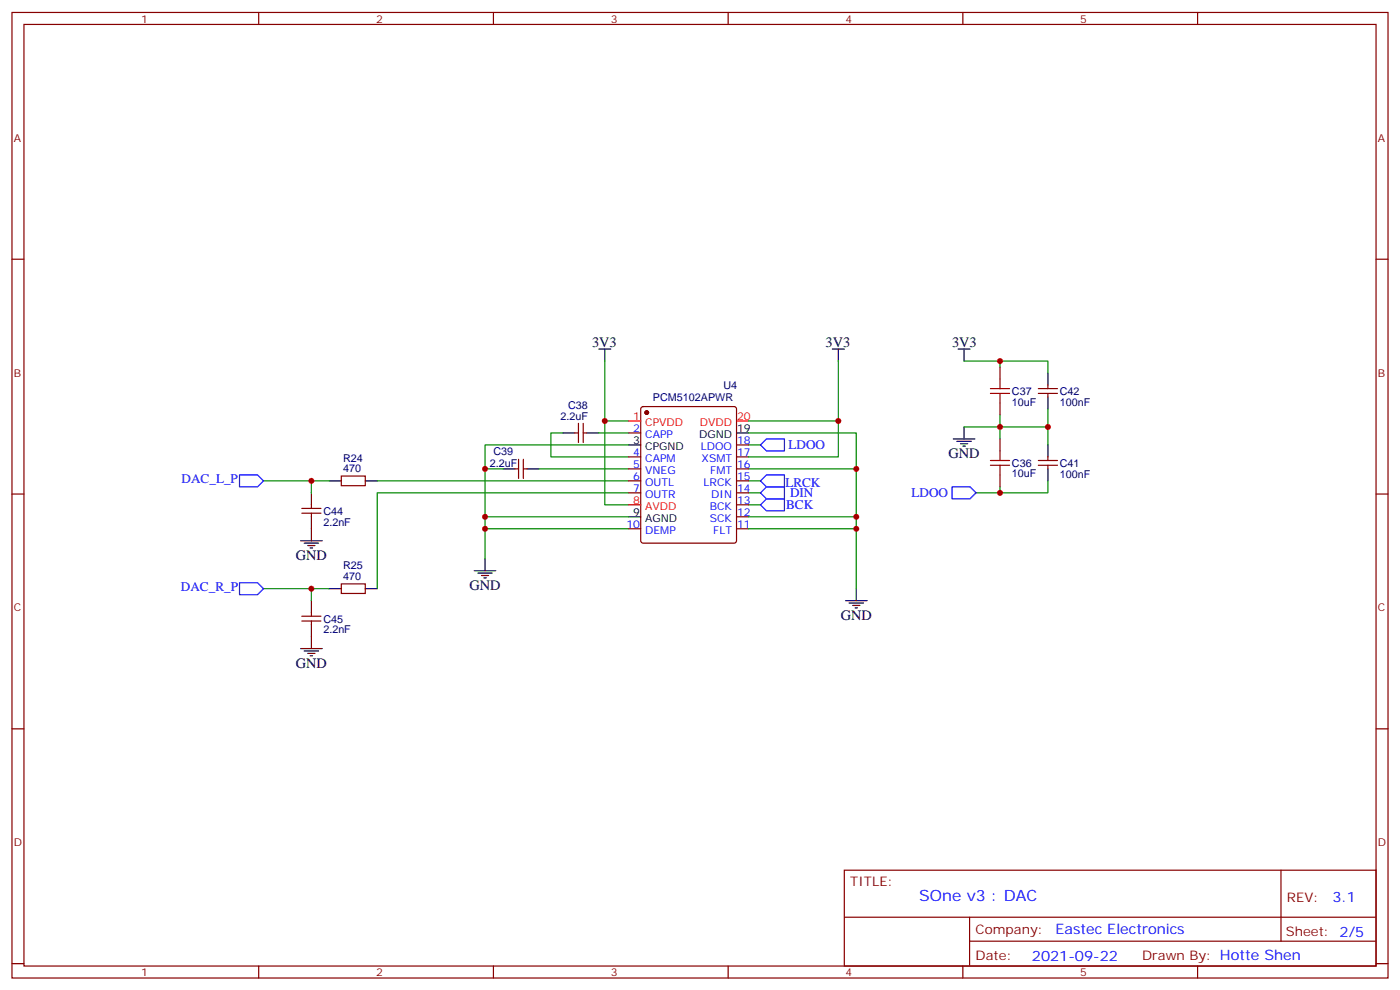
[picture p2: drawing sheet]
<svg xmlns="http://www.w3.org/2000/svg" width="412mm" height="292mm" viewBox="0 0 412 292" stroke-linecap="round" stroke-linejoin="round" font-family="sans-serif">
<g fill="none" stroke="#870000" stroke-width=".35">
<path d="M3.5 3.7h405.4v284.3h-405.4zM7.1 7.2h398.2v277.3h-398.2zM76.2 3.7v3.5M145.3 3.7v3.5M214.5 3.7v3.5M283.6 3.7v3.5M352.8 3.7v3.5M3.5 76.3h3.6M405.3 76.3h3.6M189 119.9l.4-.2h26.9l.5 .2 .2 .5v38.8l-.3 .5-.4 .2h-26.9l-.5-.2-.2-.5v-38.8zM294.6 108.1v3.5M294.6 118.7v3.5"/>
<path d="M305.9 115.9h5.6M305.9 114.4h5.6M308.7 113.4v1M308.7 115.9v1M151.7 138.1h1.1M152.8 135.3v5.6M154.2 135.3v5.6M154.2 138.1h1M169.3 127.5h1.1M170.4 124.7v5.6M171.8 124.7v5.6M171.8 127.5h1.1"/>
<path d="M185.2 127.5h3.5M185.2 138.1h3.5M185.2 134.5h3.5M217 138.1h3.5M217 134.5h3.5M217 131h3.5M294.6 129.3v3.5M294.6 139.8v3.6M305.9 137h5.6M305.9 135.6h5.6M308.7 134.5v1.1M308.7 137v1.1"/>
<path d="M3.5 145.5h3.6M88.9 151.1h5.6M88.9 149.7h5.6M91.7 148.7v1M91.7 151.1v1.1M100.5 140.2h7.1v2.8h-7.1zM185.2 141.6h3.5M185.2 145.1h3.5M185.2 155.7h3.5M217 141.6h3.5M217 145.1h3.5M217 155.7h3.5"/>
<path d="M217 152.2h3.5M217 148.7h3.5M405.3 145.5h3.6M100.5 171.9h7.1v2.9h-7.1zM88.9 182.9h5.6M88.9 181.5h5.6M91.7 180.4v1.1M91.7 182.9v1M3.5 214.6h3.6M405.3 214.6h3.6M248.7 256.3h156.6v28.2h-156.6zM377.3 256.3v20.9"/>
<path d="M248.7 270.1h156.5M285.6 277.2h119.6M285.6 270.1v14.1M3.5 283.8h3.6M76.2 284.5v3.5M145.3 284.5v3.5M214.5 284.5v3.5M283.6 284.5v3.5M352.8 284.5v3.5M405.3 283.8h3.6"/>
</g>
<g fill="none" stroke="#008700" stroke-width=".35">
<path d="M178.2 106.3v17.7M246.9 106.3v28.2h-26.4M284 106.3h24.7v3.6M294.6 106.3v1.8M142.9 138.1h5.3M158.7 138.1h26.5M165.8 127.5h-3.5v7h22.9M176.4 127.5h8.8M185.2 124h-7v24.7h7M185.2 131h-42.3v24.7M220.5 127.5h31.7v45.9M220.5 138.1h31.7"/>
<path d="M220.5 131h3.5M220.5 124h26.4M294.6 122.2v7.1M308.7 120.4v5.3h-24.7M308.7 125.7v5.3M77.6 141.6h14.1M97 141.6h-5.3v3.5M111.1 141.6h74.1M142.9 152.2h42.3M185.2 145.1h-74.1v28.3M185.2 155.7h-42.3v8.8M220.5 145.1h3.5"/>
<path d="M220.5 148.7h3.5M220.5 141.6h3.5M220.5 152.2h31.7M220.5 155.7h31.7M294.6 143.4v1.7M308.7 141.6v3.5h-21.2M77.6 173.4h14.1M97 173.4h-5.3v3.5"/>
</g>
<path d="M70.6 139.8h5.2l1.8 1.8-1.8 1.8h-5.2zM224 131l1.8-1.7h5.3v3.5h-5.3zM225.8 139.8h5.3v3.6h-5.3l-1.8-1.8zM224 145.1l1.8-1.7h5.3v3.5h-5.3zM225.8 146.9h5.3v3.5h-5.3l-1.8-1.7zM280.5 143.4h5.3l1.7 1.7-1.7 1.8h-5.3zM70.6 171.6h5.2l1.8 1.8-1.8 1.7h-5.2z" fill="none" stroke="#00f" stroke-width=".35"/>
<path d="M291.7 115.9h5.7M291.7 114.4h5.7M294.6 111.6v2.8M294.6 115.9v2.8M291.7 137h5.7M291.7 135.6h5.7M294.6 132.8v2.8M294.6 137v2.8" fill="none" stroke="#a10000" stroke-width=".35"/>
<g fill="none" stroke="#000" stroke-width=".35">
<path d="M176.4 102.8h3.5M178.2 102.8v3.5M245.2 102.8h3.5M246.9 102.8v3.5M282.2 102.8h3.6M284 102.8v3.5M308.7 109.9v3.5M308.7 116.9v3.5M148.2 138.1h3.5M155.2 138.1h3.5M165.8 127.5h3.5M172.9 127.5h3.5"/>
<path d="M185.2 131h3.5M217 127.5h3.5M280.8 129.3h6.4M281.9 130h4.2M282.9 130.7h2.1M283.6 131.4h.7M284 125.7v3.6M308.7 131v3.5M308.7 138.1v3.5M88.5 159.2h6.4M89.6 159.9h4.2M91.7 145.1v3.6"/>
<path d="M91.7 152.2v7M97 141.6h3.5M107.6 141.6h3.5M185.2 152.2h3.5M90.7 160.7h2.1M91.4 161.4h.7M91.7 176.9v3.5M97 173.4h3.5M107.6 173.4h3.5M139.7 168.1h6.3M140.8 168.8h4.2M141.8 169.5h2.1"/>
<path d="M142.5 170.2h.7M142.9 164.5v3.6M249.1 176.9h6.3M250.1 177.6h4.3M251.2 178.3h2.1M251.9 179h.7M252.2 173.4v3.5M88.5 191h6.4M89.6 191.7h4.2M90.7 192.4h2.1M91.4 193.1h.7M91.7 183.9v7.1"/>
</g>
<circle cx="190.5" cy="121.5" r=".53" fill="#870000" stroke="#870000" stroke-width=".35"/>
<path d="M185.2 124h3.5M217 124h3.5M185.2 148.7h3.5" fill="none" stroke="#f00" stroke-width=".35"/>
<g fill="#c00">
<circle cx="252.2" cy="138.1" r=".88"/>
<circle cx="294.6" cy="145.1" r=".88"/>
<circle cx="294.6" cy="125.7" r=".88"/>
<circle cx="294.6" cy="106.3" r=".88"/>
<circle cx="142.9" cy="138.1" r=".88"/>
<circle cx="142.9" cy="152.2" r=".88"/>
<circle cx="142.9" cy="155.7" r=".88"/>
<circle cx="308.7" cy="125.7" r=".88"/>
<circle cx="91.7" cy="141.6" r=".88"/>
<circle cx="91.7" cy="173.4" r=".88"/>
<circle cx="252.2" cy="152.2" r=".88"/>
<circle cx="252.2" cy="155.7" r=".88"/>
<circle cx="246.9" cy="124" r=".88"/>
<circle cx="178.2" cy="124" r=".88"/>
</g>
<text font-size="4.6" fill="#00f" x="270.8" y="265.3">SOne v3 : DAC</text>
<g font-size="4.2">
<text x="174.4" y="102.1">3V3</text>
<text x="243.2" y="102.1">3V3</text>
<text x="280.5" y="102.1">3V3</text>
<text x="279.4" y="134.9">GND</text>
<text x="87.2" y="164.9">GND</text>
<text x="138.3" y="173.7">GND</text>
<text x="247.7" y="182.5">GND</text>
<text x="87.2" y="196.6">GND</text>
</g>
<g font-size="4.2" fill="#00f">
<text x="392.5" y="265.5">3.1</text>
<text x="310.9" y="275.1">Eastec Electronics</text>
<text x="304" y="282.9">2021-09-22</text>
</g>
<g font-size="3.9" fill="#00f">
<text x="232.3" y="132.3">LDOO</text>
<text x="53.5" y="142.4">DAC_L_P</text>
<text x="231.3" y="143.4">LRCK</text>
<text x="231.6" y="149.9">BCK</text>
<text x="232.7" y="146.4">DIN</text>
<text x="268.5" y="146.4">LDOO</text>
<text x="53.3" y="174.1">DAC_R_P</text>
</g>
<g font-size="3.9" fill="#800">
<text x="250.5" y="260.8">TITLE:</text>
<text x="379.1" y="265.5">REV:</text>
<text x="287.4" y="275">Company:</text>
<text x="378.7" y="275.7">Sheet: 2/5</text>
<text x="287.4" y="282.7">Date:</text>
<text x="336.4" y="282.8">Drawn By: Hotte Shen</text>
</g>
<g font-size="3.2" fill="#800">
<text x="41.6" y="6.7">1</text>
<text x="110.8" y="6.7">2</text>
<text x="179.9" y="6.7">3</text>
<text x="249.1" y="6.7">4</text>
<text x="318.2" y="6.7">5</text>
<text x="4.1" y="41.8">A</text>
<text x="405.9" y="41.8">A</text>
<text x="4.1" y="110.9">B</text>
<text x="405.9" y="110.9">B</text>
<text x="4.1" y="180.1">C</text>
<text x="405.9" y="180.1">C</text>
<text x="4.1" y="249.2">D</text>
<text x="405.9" y="249.2">D</text>
<text x="41.6" y="287.5">1</text>
<text x="110.8" y="287.5">2</text>
<text x="179.9" y="287.5">3</text>
<text x="249.1" y="287.5">4</text>
<text x="318.2" y="287.5">5</text>
</g>
<g font-size="3.2" fill="#000080">
<text x="192.4" y="118">PCM5102APWR</text>
<text x="213.1" y="114.5">U4</text>
<text x="298.1" y="119.4">10uF</text>
<text x="298.1" y="116.3">C37</text>
<text x="312.2" y="119.5">100nF</text>
<text x="312.2" y="116.3">C42</text>
<text x="165.1" y="123.6">2.2uF</text>
<text x="167.4" y="120.5">C38</text>
<text x="101" y="135.9">R24</text>
<text x="144.3" y="137.4">2.2uF</text>
<text x="145.4" y="133.9">C39</text>
<text x="298.1" y="137.5">C36</text>
<text x="312.2" y="137.5">C41</text>
<text x="101" y="139.1">470</text>
<text x="298.1" y="140.6">10uF</text>
<text x="312.2" y="140.7">100nF</text>
<text x="95.2" y="154.8">2.2nF</text>
<text x="95.2" y="151.6">C44</text>
<text x="101" y="167.7">R25</text>
<text x="101" y="170.9">470</text>
<text x="95.2" y="183.3">C45</text>
<text x="95.2" y="186.5">2.2nF</text>
</g>
<g font-size="3.2" fill="#f00">
<text x="186.5" y="123.6">1</text>
<text x="190" y="125.4">CPVDD</text>
<text x="206.1" y="125.4">DVDD</text>
<text x="217.1" y="123.6">20</text>
<text x="186.5" y="148.3">8</text>
<text x="190" y="150.1">AVDD</text>
</g>
<g font-size="3.2" fill="#00f">
<text x="186.5" y="127.1">2</text>
<text x="190" y="128.9">CAPP</text>
<text x="217.1" y="130.7">18</text>
<text x="186.5" y="134.2">4</text>
<text x="186.5" y="137.7">5</text>
<text x="190" y="136">CAPM</text>
<text x="206.4" y="132.4">LDOO</text>
<text x="206.7" y="136">XSMT</text>
<text x="217.1" y="137.7">16</text>
<text x="217.1" y="134.2">17</text>
<text x="186.5" y="141.3">6</text>
<text x="190" y="139.5">VNEG</text>
<text x="190" y="143">OUTL</text>
<text x="207.3" y="143">LRCK</text>
<text x="209.2" y="139.5">FMT</text>
<text x="217.1" y="141.3">15</text>
<text x="186.5" y="144.8">7</text>
<text x="190" y="146.5">OUTR</text>
<text x="209.5" y="146.5">DIN</text>
<text x="217.1" y="148.3">13</text>
<text x="217.1" y="144.8">14</text>
<text x="184.5" y="155.4">10</text>
<text x="209.1" y="150.1">BCK</text>
<text x="209.1" y="153.6">SCK</text>
<text x="217.1" y="155.4">11</text>
<text x="217.1" y="151.8">12</text>
<text x="190" y="157.1">DEMP</text>
<text x="210.1" y="157.1">FLT</text>
</g>
<g font-size="3.2">
<text x="186.5" y="130.7">3</text>
<text x="205.9" y="128.9">DGND</text>
<text x="217.1" y="127.1">19</text>
<text x="190" y="132.4">CPGND</text>
<text x="186.5" y="151.8">9</text>
<text x="190" y="153.6">AGND</text>
</g>
</svg>
